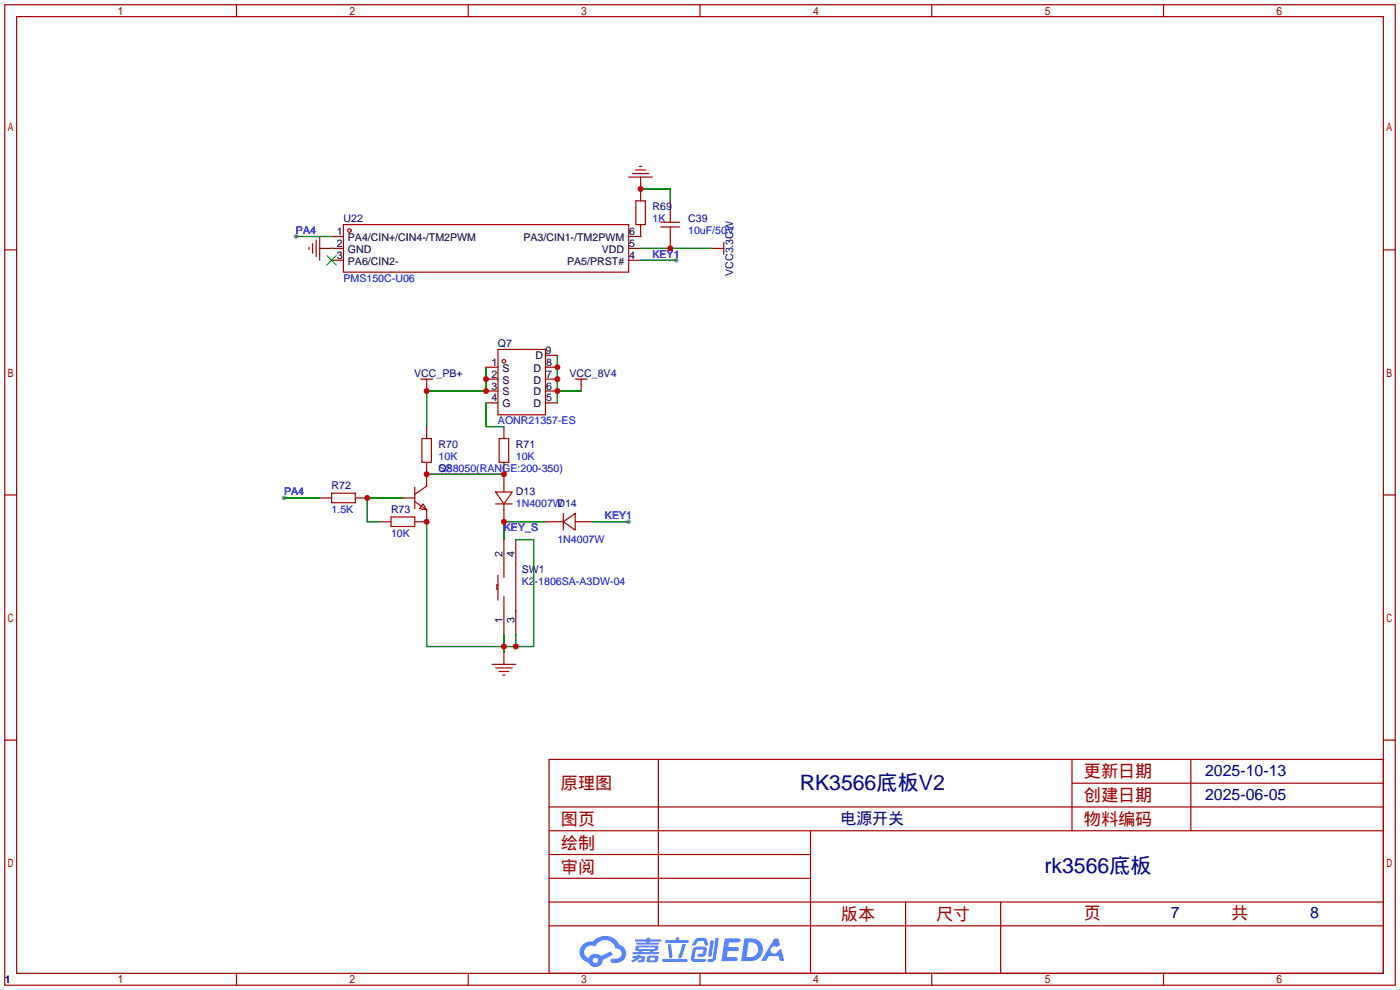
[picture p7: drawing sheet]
<svg xmlns="http://www.w3.org/2000/svg" width="299mm" height="212mm" viewBox="0 0 299 212" stroke-linecap="round" stroke-linejoin="round" font-family="sans-serif">
<g fill="#999">
<circle cx="63.2" cy="50.5" r=".51"/>
<circle cx="144.5" cy="55.6" r=".51"/>
<circle cx="134.4" cy="111.5" r=".51"/>
<circle cx="60.7" cy="106.4" r=".51"/>
</g>
<g fill="none" stroke="#a10000" stroke-width=".25">
<path d="M1 1h297.2v209.6h-297.2zM3.6 3.6h292.1v204.4h-292.1zM50.5 1v2.6M100.1 1v2.6M149.6 1v2.6M199.1 1v2.6M248.7 1v2.6M1 53.4h2.6M295.7 53.4h2.5M1 105.8h2.6M295.7 105.8h2.5M1 158.2h2.6"/>
<path d="M295.7 158.2h2.5M117.3 162.3h178.4v45.7h-178.4zM117.3 177.5h178.4M117.3 172.5h178.4M140.7 162.3v35.6M173.2 177.5v30.5M229.1 162.3v15.2M229.1 167.4h66.6M254.5 162.3v15.2M117.3 182.6h55.9M117.3 197.9h178.4M117.3 192.8h178.4"/>
<path d="M117.3 187.7h55.9M193.5 192.8v15.2M213.9 192.8v15.2M50.5 208v2.6M100.1 208v2.6M149.6 208v2.6M199.1 208v2.6M248.7 208v2.6"/>
</g>
<g fill="#5487ff">
<path d="M154.9 200.5h2.7a.48 .48 0 0 1 .7 .5 .48 .48 0 0 1-.7 .4h-1.8l-.2 1h1.9a.43 .43 0 0 1 .4 .5 .43 .43 0 0 1-.4 .4h-2l-.2 1.3h1.7a.45 .45 0 0 1 .6 .1 .45 .45 0 0 1-.2 .6l-3.2 .1z"/>
<path d="M165.5 200.6h.8l.4 1.4-.7 .4a.84 .84 0 0 0-1.2 .2 .84 .84 0 0 0 .3 1.2 .84 .84 0 0 0 1.2-.4v-.3l.6-.3 .7 2.6h-.9l-.3-1.1h-2.1l-.6 1.1h-1.1z"/>
<path d="M151.9 201h.7l-.5 3.2a.36 .36 0 0 1-.4 .3 .36 .36 0 0 1-.3-.3z"/>
<path d="M152.9 200.5h.7l-.6 4.3a1.13 1.13 0 0 1-1.8 .6l.2-.4 .8-.1 .1-.2z"/>
<path d="M148.6 200.8l.6-.3h1a.77 .77 0 0 1 .9 .5l.3 .9-.2 .2h-.5l-.3-.9-.2-.1h-1l-.7 1h-.6v-.2z"/>
<path d="M148.2 202.7l.5-.4h1.7a.81 .81 0 0 1 .7 .5 .81 .81 0 0 1-.2 .9 .81 .81 0 0 1-.9 .8h-.7a.32 .32 0 0 1-.3-.4 .32 .32 0 0 1 .4-.3h.8l.2-.9-1.7 .1-.3 1.9 2.2 .1a.32 .32 0 0 1 .3 .3 .32 .32 0 0 1-.4 .3h-2.3l-.4-.3-.1-.5z"/>
<path d="M141.6 204.9h5a.33 .33 0 0 1 .4 .4 .33 .33 0 0 1-.4 .3h-4.9l-.1-.2z"/>
<path d="M145.9 201.8h.7l-.6 2a.98 .98 0 0 1-.7 1l-.3-.3z"/>
<path d="M142.7 201.8h.7l.3 2.6a.34 .34 0 0 1-.3 .3 .34 .34 0 0 1-.4-.2z"/>
<path d="M142.2 200.9h2.2l.2-.6h.6l-.1 .6h1.8a.32 .32 0 0 1 .3 .3 .32 .32 0 0 1-.4 .3h-4.5l-.1-.1z"/>
<path d="M135.2 204.3h.9l.1-.2h.7l-.1 .2 .9 .1a.82 .82 0 0 1-.6 1.3h-.7v-.5h.6l.1-.4a.68 .68 0 0 0-.9 .4l-1.1 .5-.2-.5 1-.4h-.8z"/>
<path d="M135.8 200.7h2.4l.1-.3h.7l-.1 .4h2.2l.3 .2-.3 .2h-2.2l-.1 .3h1.8l.2 .2-.2 .2h-4.5l-.1-.4h2.1v-.3h-2.2l-.2-.1z"/>
<path d="M159.1 200.5l-.7 4.9h1.7a2.5 2.5 0 0 0 3-2.5 2.5 2.5 0 0 0-3.1-2.4zM160 201.4a1.61 1.61 0 0 1 2 1.4 1.61 1.61 0 0 1-1.8 1.7l-.7 .1z"/>
<path d="M135.9 202.3a.55 .55 0 0 0-.1 .7 .55 .55 0 0 0 .7 .2v.3h-1.3v.4h5.5l.2-.2-.2-.2h-1.2l.2-.3a.7 .7 0 0 0 .9-.2 .7 .7 0 0 0-.1-.9h-4.1zM136.5 202.5h3.3l.2 .1-.2 .3h-3.2zM137.2 203.2h1.7l-.1 .3h-1.5z"/>
<path d="M138.4 204.4a1.05 1.05 0 0 0-.1 1.2 2.91 2.91 0 0 0 2.2-.1 .98 .98 0 0 0 0-1.2l-1.6-.1zM139 204.7h.8l.1 .3-.2 .2h-.8z"/>
<path d="M124.6 201.9a2.23 2.23 0 0 0-.6 2.3 2.23 2.23 0 0 0 1.8 1.5 1.58 1.58 0 0 0 1.7 1 1.58 1.58 0 0 0 1.3-1.6l2.2-1-.5-.8-2.1 1a1.65 1.65 0 0 0-2.6 .5 1.45 1.45 0 0 1-.8-2 1.45 1.45 0 0 1 2-.6l.2 .1a2.3 2.3 0 0 1 2.4-1.4 2.3 2.3 0 0 1 2 1.8 1.12 1.12 0 0 1 1.3 1 1.12 1.12 0 0 1-1.2 1.2h-.7a.45 .45 0 0 0-.5 .4 .45 .45 0 0 0 .4 .5 2.21 2.21 0 0 0 2.3-.6 2.21 2.21 0 0 0 .5-2.2 2.13 2.13 0 0 0-1.4-1.1 3.3 3.3 0 0 0-5.5-.7l-1.2 .1zM126.7 205.3a.57 .57 0 0 1 1.1 0 .57 .57 0 0 1-1.1 0z"/>
</g>
<g fill="none" stroke="#a10000" stroke-width=".25">
<path d="M134.4 37.8h5M135.1 37.1h3.6M135.9 36.3h2M136.7 35.6h.5M136.9 37.8v5.1M66 52.8v.5M66.8 52.1v2M67.6 51.3v3.6M68.3 53.1h5.1M68.3 50.5v5.1M70.9 50.5h2.5M70.9 55.6h2.5"/>
<path d="M73.4 48h61v10.2h-61zM134.4 53.1h2.5M134.4 55.6h2.5M135.9 42.9h2v5.1h-2zM136.9 48v2.5h-2.5M141.2 48.5h4.1M141.2 47.5h4.1M143.3 42.9v4.6M143.3 48.5v4.6M152.1 53.1h2.6M154.7 51.8v2.6M103.9 78.5h2.5"/>
<path d="M106.4 74.7h10.2v13.9h-10.2zM116.6 78.5h2.5M116.6 75.9h2.5M89.9 81h2.6M90.2 93.7h2v5.1h-2zM91.2 81v2.6M91.2 91.2v2.5M91.2 98.8v5.1l-2.6 1.8M103.9 81h2.5M103.9 83.6h2.5M103.9 86.1h2.5M106.7 93.7h2v5.1h-2z"/>
<path d="M107.7 91.2v2.5M107.7 98.8v6.4M116.6 81h2.5M116.6 83.6h2.5M116.6 86.1h2.5M122.9 81h2.6M124.2 81v2.6M68.3 106.4h2.6M70.9 105.4h5v2h-5zM75.9 106.4h2.6M81 111.5h2.6M83.6 110.5h5v2h-5z"/>
<path d="M86.1 106.4h2.5M88.6 107.2l2.6 1.8M88.6 104.1v4.6M90.4 107.7l.8 1.3-1.5-.3zM91.2 109v2.5h-2.6M105.9 105.2h3.6l-1.8 2.5zM105.9 107.7h3.6M107.7 107.7v3.8M107.7 115.3v8.1M110.2 115.3v20.3M116.6 111.5h3.8M120.4 111.5l2.5-1.8v3.6z"/>
<path d="M120.4 109.7v3.6M122.9 111.5h3.8M106.4 125h-.2v1h.2M106.4 122.9v5.4M107.7 127.5v8.1M107.7 139.4v2.6M105.2 142h5M105.9 142.7h3.6M106.7 143.5h2M107.4 144.3h.5"/>
<circle cx="74.7" cy="49.3" r=".38"/>
<circle cx="107.7" cy="77.2" r=".38"/>
</g>
<path d="M69.8 54.6l2.1 2M71.9 54.6l-2.1 2" fill="none" stroke="#3c3" stroke-width=".25"/>
<g fill="none" stroke="#008700" stroke-width=".25">
<path d="M63.2 50.5h7.7M70.9 53.1h.1M136.9 50.5h.1M136.9 53.1h15.2M136.9 40.4h6.4v2.5M136.9 55.6h7.6M103.9 78.5v5.1h-12.7v7.6M119.1 75.9v10.2M103.9 86.1v5.1h3.8M119.1 83.6h5.1M60.7 106.4h7.6M86.1 106.4h-7.6v5.1h2.5"/>
<path d="M91.2 111.5v26.7h22.8v-22.9h-3.8M91.2 101.3h16.5M116.6 111.5h-8.9v3.8M126.7 111.5h7.7M107.7 135.6v3.8M110.2 135.6v2.6"/>
</g>
<g fill="#c00">
<circle cx="143.3" cy="53.1" r=".63"/>
<circle cx="136.9" cy="40.4" r=".63"/>
<circle cx="119.1" cy="83.6" r=".63"/>
<circle cx="119.1" cy="81" r=".63"/>
<circle cx="119.1" cy="78.5" r=".63"/>
<circle cx="91.2" cy="83.6" r=".63"/>
<circle cx="103.9" cy="83.6" r=".63"/>
<circle cx="103.9" cy="81" r=".63"/>
<circle cx="107.7" cy="101.3" r=".63"/>
<circle cx="91.2" cy="101.3" r=".63"/>
<circle cx="78.5" cy="106.4" r=".63"/>
<circle cx="107.7" cy="111.5" r=".63"/>
<circle cx="91.2" cy="111.5" r=".63"/>
<circle cx="107.7" cy="138.2" r=".63"/>
<circle cx="110.2" cy="138.2" r=".63"/>
</g>
<g font-size="4.5" fill="#000080">
<text x="170.9" y="168.8">RK3566底板V2</text>
<text x="223.2" y="186.6">rk3566底板</text>
</g>
<g font-size="3.7" fill="#a00000">
<text x="231.6" y="166.2">更新日期</text>
<text x="119.9" y="168.7">原理图</text>
<text x="231.6" y="171.2">创建日期</text>
<text x="119.9" y="176.3">图页</text>
<text x="231.6" y="176.3">物料编码</text>
<text x="119.9" y="181.4">绘制</text>
<text x="119.9" y="186.5">审阅</text>
<text x="179.7" y="196.6">版本</text>
<text x="200" y="196.6">尺寸</text>
<text x="231.6" y="196.4">页</text>
<text x="263.1" y="196.4">共</text>
</g>
<g font-size="3.4" fill="#000080">
<text x="257.6" y="165.9">2025-10-13</text>
<text x="257.6" y="171">2025-06-05</text>
<text x="179.6" y="176.1">电源开关</text>
<text x="250.3" y="196.2">7</text>
<text x="280" y="196.2">8</text>
</g>
<g font-size="2.3" fill="#000080">
<text x="73.4" y="47.5">U22</text>
<text x="139.4" y="44.9">R69</text>
<text x="147.1" y="47.5">C39</text>
<text x="156.7" y="58.9" transform="rotate(-90 156.7 58.9)">VCC3.3CW</text>
<text x="106.4" y="74.1">Q7</text>
<text x="88.5" y="80.5">VCC_PB+</text>
<text x="121.7" y="80.5">VCC_8V4</text>
<text x="93.7" y="95.7">R70</text>
<text x="110.2" y="95.7">R71</text>
<text x="93.7" y="100.8">Q8</text>
<text x="70.9" y="104.6">R72</text>
<text x="110.2" y="105.9">D13</text>
<text x="83.6" y="109.7">R73</text>
<text x="119.1" y="108.4">D14</text>
<text x="111.5" y="122.4">SW1</text>
<text x="1" y="210">1</text>
</g>
<g font-size="2.3" fill="#00f">
<text x="139.4" y="47.5">1K</text>
<text x="63.2" y="50">PA4</text>
<text x="147.1" y="50">10uF/50V</text>
<text x="139.4" y="55.1">KEY1</text>
<text x="73.4" y="60.2">PMS150C-U06</text>
<text x="106.4" y="90.6">AONR21357-ES</text>
<text x="93.7" y="98.3">10K</text>
<text x="93.7" y="100.8">SS8050(RANGE:200-350)</text>
<text x="110.2" y="98.3">10K</text>
<text x="60.7" y="105.9">PA4</text>
<text x="70.9" y="109.7">1.5K</text>
<text x="107.7" y="113.5">KEY_S</text>
<text x="110.2" y="108.4">1N4007W</text>
<text x="129.3" y="111">KEY1</text>
<text x="83.6" y="114.8">10K</text>
<text x="119.1" y="116">1N4007W</text>
<text x="111.5" y="124.9">K2-1806SA-A3DW-04</text>
</g>
<g font-size="2.3">
<text x="72" y="50.2">1</text>
<text x="72" y="52.8">2</text>
<text x="74.3" y="51.5">PA4/CIN+/CIN4-/TM2PWM</text>
<text x="111.9" y="51.5">PA3/CIN1-/TM2PWM</text>
<text x="134.5" y="52.8">5</text>
<text x="134.5" y="50.2">6</text>
<text x="72" y="55.3">3</text>
<text x="74.3" y="54">GND</text>
<text x="74.3" y="56.6">PA6/CIN2-</text>
<text x="121.2" y="56.6">PA5/PRST#</text>
<text x="128.6" y="54">VDD</text>
<text x="134.5" y="55.3">4</text>
<text x="114.4" y="76.7">D</text>
<text x="116.6" y="75.6">9</text>
<text x="105" y="78.2">1</text>
<text x="105" y="80.7">2</text>
<text x="105" y="83.3">3</text>
<text x="107.4" y="79.4">S</text>
<text x="107.4" y="82">S</text>
<text x="114" y="82">D</text>
<text x="114" y="79.4">D</text>
<text x="116.7" y="83.3">6</text>
<text x="116.7" y="80.7">7</text>
<text x="116.7" y="78.2">8</text>
<text x="105" y="85.8">4</text>
<text x="107.4" y="84.5">S</text>
<text x="107.4" y="87.1">G</text>
<text x="114" y="87.1">D</text>
<text x="114" y="84.5">D</text>
<text x="116.7" y="85.8">5</text>
<text x="107.4" y="119.1" transform="rotate(-90 107.4 119.1)">2</text>
<text x="109.9" y="119.1" transform="rotate(-90 109.9 119.1)">4</text>
<text x="107.4" y="133.1" transform="rotate(-90 107.4 133.1)">1</text>
<text x="109.9" y="133.1" transform="rotate(-90 109.9 133.1)">3</text>
</g>
</svg>
